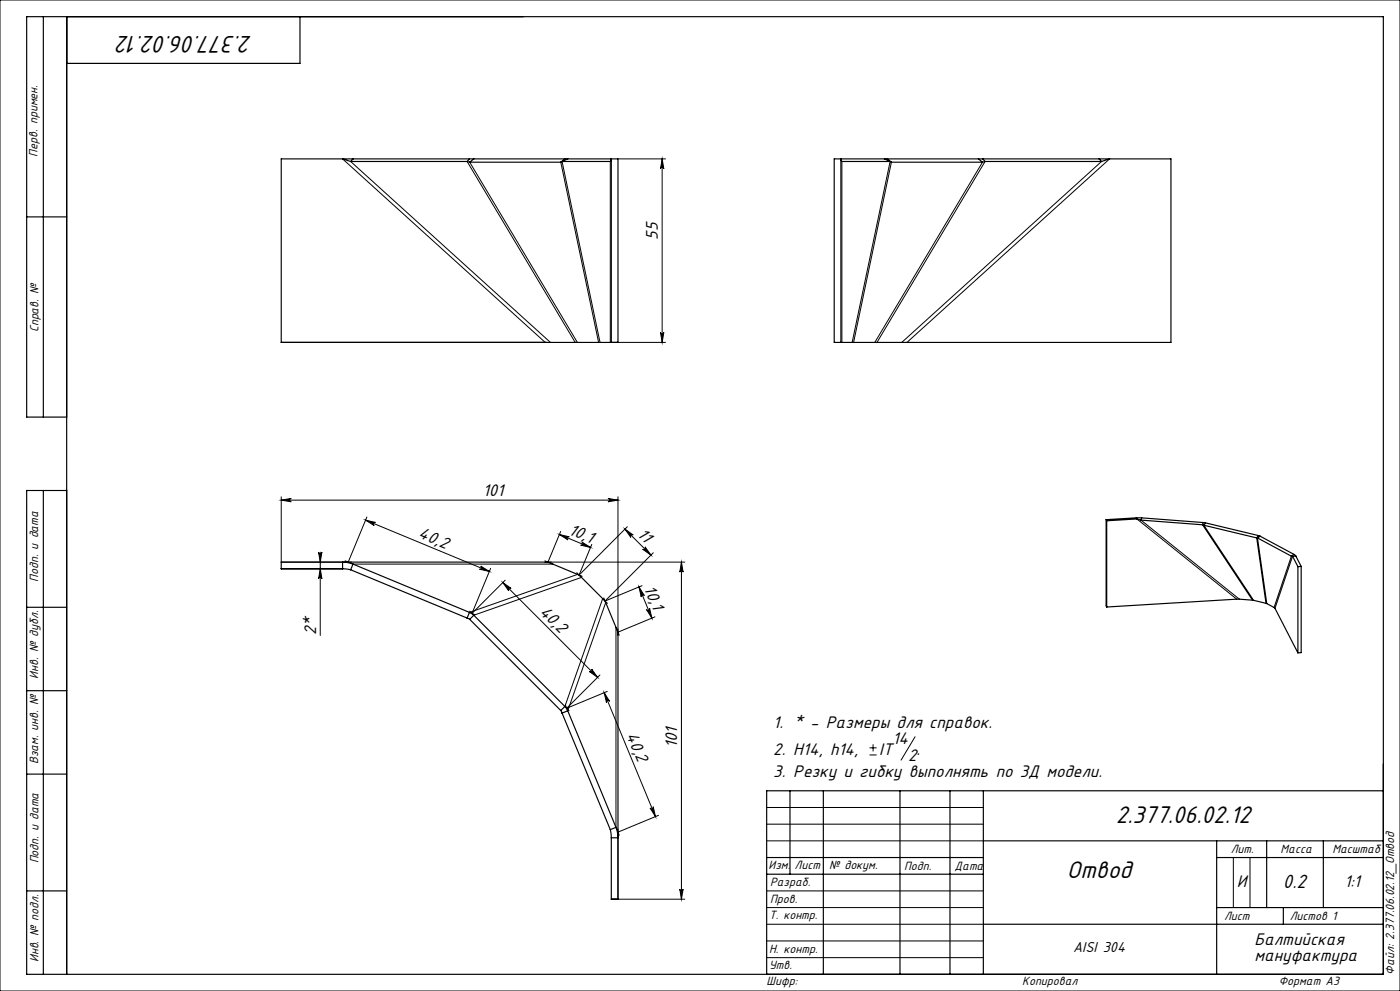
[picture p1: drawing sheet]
<svg xmlns="http://www.w3.org/2000/svg" width="420mm" height="297mm" viewBox="0 0 420 297" stroke-linecap="round" stroke-linejoin="round" font-family="sans-serif">
<g fill="none" stroke="#000" stroke-width=".3">
<path d="M0 0h420v297h-420zM102.8 47.6l60.8 55M105.2 48.4l59.9 54.2M140.1 48.4l32.5 54.2M140.9 48.6l32.3 54M168.2 48.6l11.4 54M168.6 48.4l11.4 54.2M183.1 48.4v54.2M185.4 47.6h14.2M198.6 47.6l.5 3a.5 .5 0 0 0-.5-.5 .5 .5 0 0 0-.5 .5zM198.6 47.6v55M252.6 48.4v54.2"/>
<path d="M267 48.4l-11.4 54.2M267.4 48.6l-11.3 54M294.7 48.6l-32.3 54M295.5 48.4l-32.4 54.2M330.5 48.4l-60 54.2M332.9 47.6l-60.8 55M198.1 99.6a.5 .5 0 0 0 .5 .5 .5 .5 0 0 0 .5-.5l-.5 3zM185.4 102.6h14.2M84.4 149.9l3-.5a.5 .5 0 0 0-.5 .5 .5 .5 0 0 0 .5 .5zM84.4 148.9v19.6h21.1M84.4 149.9h101M109.7 155.9l37.1 15.4"/>
<path d="M109.7 155.9l2.9 .7a.5 .5 0 0 0-.6 .3 .5 .5 0 0 0 .3 .6zM110.1 155l-5.6 13.5M168.2 159.3l-3.8 9.2M182.4 149.4l3 .5-3 .5a.5 .5 0 0 0 .5-.5 .5 .5 0 0 0-.5-.5zM185.4 148.9v41.4M187.5 158.6l7.8 7.8M187.5 158.6l2.5 1.7a.5 .5 0 0 0-.7 .1 .5 .5 0 0 0 0 .7zM188.2 157.9l-14.5 14.4 3.8-9.2M341.1 155.5l29.9 24.1M342.3 155.9l29.5 23.7M360.8 157.3l14.9 22.6M361.2 157.4l14.9 22.5"/>
<path d="M95.6 165.5a.5 .5 0 0 0 .5 .4 .5 .5 0 0 0 .5-.4l-.5 3zM96.1 165.5v25M96.1 170.5l.5 3a.5 .5 0 0 0-.5-.5 .5 .5 0 0 0-.5 .5zM103.5 168.1l2.4 1h59.9l-2.3-1M144.2 169.7l2.6 1.6-3-.7a.5 .5 0 0 0 .7-.3 .5 .5 0 0 0-.3-.6zM147.2 170.3l-5.6 13.5 10-9.9M150.9 174.6l2.4 1.8a.5 .5 0 0 0-.7 0 .5 .5 0 0 0 0 .7zM150.9 174.6l28.4 28.4M163.6 168.5h41.8M167.8 160.2l9.4 3.9M167.8 160.2l3 .7a.5 .5 0 0 0-.6 .3 .5 .5 0 0 0 .2 .6zM173 171.6l1.4 1.4-32.3 11.4-1.2-1.3"/>
<path d="M174.6 162.5l2.6 1.6-3-.7a.5 .5 0 0 0 .6-.3 .5 .5 0 0 0-.2-.6zM174.7 172.7l-1.4-.6-32.5 11.4 1.7 .7M181.1 179.2l.6 1.4-11.4 32.4-.7-1.7M191.7 175.9l3.9 9.4M191.7 175.9l1.6 2.6a.5 .5 0 0 0-.6-.3 .5 .5 0 0 0-.3 .7zM192.8 164.6a.5 .5 0 0 0 .7 0 .5 .5 0 0 0 0-.7l1.8 2.5zM196 165.7l-14.5 14.4 11.1-4.6M204.4 168.5v101M204.4 168.5l.5 3a.5 .5 0 0 0-.5-.5 .5 .5 0 0 0-.5 .5zM377 161.2l2.8 19.6M377.3 161.2l2.7 19.7M387.4 166.7l-5.2 15.4"/>
<path d="M387.8 166.7l-5.3 15.6M182.2 180.8l-1.4-1.4-11.3 32.3 1.2 1.3M185.8 190.4l-1-2.4v60l1 2.3M193.9 182.7a.5 .5 0 0 0 .7 .2 .5 .5 0 0 0 .3-.6l.7 3zM196.5 184.9l-11.1 4.6M176.8 201.2a.5 .5 0 0 0 .7 0 .5 .5 0 0 0 0-.7l1.8 2.5zM180 202.3l-10 10 12.2-5.1M181.3 207.6l1.6 2.6a.5 .5 0 0 0-.7-.3 .5 .5 0 0 0-.3 .7zM181.3 207.6l15.3 37.1M260.9 226.3h2.1M260.9 224.1h2.1M261.9 223.1v2.1"/>
<path d="M274.5 220.8l-4.2 7M185.4 248.4v21.1h20M195 242.2a.5 .5 0 0 0 .7 .2 .5 .5 0 0 0 .3-.6l.6 2.9zM197.6 244.3l-12.2 5.1M230 242h65M230 247h65M230 252h65M370 257v15M375 257v15M203.9 266.5a.5 .5 0 0 0 .5 .5 .5 .5 0 0 0 .5-.5l-.5 3zM230 277h65M230 272h65"/>
<path d="M230 267h65M230 287h65M230 282h65"/>
</g>
<g fill="none" stroke="#000" stroke-width=".35">
<path d="M13 5v120M20 5v287M90 5v14h-70M102.8 47.6l2.4 .8M102.8 47.6h3.1M102.8 47.6h-18.4v55h79.2M105.2 48.4h34.9M105.9 47.6h34.9M105.9 47.6l-.7 .8M140.1 48.4l.8 .2M140.8 47.6h1.3M140.8 47.6l-.7 .8"/>
<path d="M142.1 47.6l-1.2 1M168.2 48.6h-27.3M168.6 48.4h14.5l.3-.8v55M168.6 48.4l-.4 .2M169.5 47.6h.8M169.5 47.6h-27.4M169.5 47.6l-1.3 1M170.3 47.6h15.1v55h-2M170.3 47.6l-1.7 .8M265.3 47.6h.9M265.3 47.6h-15v55h2M265.3 47.6l1.7 .8"/>
<path d="M266.2 47.6l1.2 1M267 48.4h-14.4l-.3-.8v55M267 48.4l.4 .2M293.5 47.6h1.3M293.5 47.6h-27.3M293.5 47.6l1.2 1M294.7 48.6h-27.3M294.8 47.6l.7 .8M295.5 48.4l-.8 .2M329.8 47.6h3.1M329.8 47.6h-35M329.8 47.6l.7 .8"/>
<path d="M330.5 48.4h-35M332.9 47.6h18.4v55h-99M332.9 47.6l-2.4 .8M8 65h12M163.6 102.6h19.8M163.6 102.6h.1M20 125h-12v-120h407v287h-407v-145h12M13 147v145M331.8 155.7v25.9l.2 .3M331.8 155.7l.2 .4M332 156.1v25.8M340.9 155.2h1.6"/>
<path d="M340.9 155.2l-9.1 .5M340.9 155.2l.2 .3M341.1 155.5l1.2 .4M341.1 155.5l-9.1 .6M342.3 155.9l18.5 1.4M342.5 155.2l-.2 .7M342.5 155.2l18.5 1.4M360.8 157.3l.4 .1M361 156.6l.7 .1M361 156.6l-.2 .7M361.2 157.4l15.8 3.8M361.7 156.7l-.5 .7"/>
<path d="M361.7 156.7l15.8 3.8M102.9 170.5h-18.5v-2h80l9.3 3.9 7.1 7 .9 1.2 3.4 8.1 .3 1.6v79.2h-2v-18.4M105.2 170.8l34.9 14.4M105.9 169.1l-3.1-.6v2l2.4 .3M105.9 169.1l34.9 14.4M105.9 169.1l-.7 1.7M377 161.2h.3M377.3 161.2l10.1 5.5M377.5 160.5l.5 .2M377.5 160.5l-.5 .7M378 160.7l-.7 .5M378 160.7l10.2 5.4"/>
<path d="M387.4 166.7h.4M387.8 166.7l1.6 3.1M388.2 166.1l.6 .6M388.2 166.1l-.8 .6M388.8 166.7h-1M388.8 166.7l1.6 3.1M389.4 169.8v25.9M390.4 169.8h-1M390.4 169.8v25.8l-1 .1M8 182h12M140.1 185.2l.8 .4M140.8 183.5l1.3 .9"/>
<path d="M140.8 183.5l-.7 1.7M140.9 185.6l27.3 27.3M142.1 184.4l27.4 27.3M142.1 184.4l-1.2 1.2M332 181.9l39.3-2.3 4.6 .3 3.9 .9 2.7 1.5 6.9 13.4M8 207h12M168.2 212.9l.4 .8M168.6 213.7l14.5 35M169.5 211.7l.8 1.3M169.5 211.7l-1.3 1.2M170.3 213l14.5 35M170.3 213l-1.7 .7"/>
<path d="M8 232h12M237 237v25M247 237v55M270 237v55M285 237v55M295 237v55M415 237h-185v55M183.1 248.7l.3 2.4M184.8 248l.6 3.1h-2M184.8 248l-1.7 .7M230 257h65M295 252h120"/>
<path d="M365 252v40M365 257h50M380 252v20M397 252v20M8 267h12M230 262h65M295 277h120M365 272h50M385 272v5"/>
</g>
<g fill="#000">
<path d="M198.1 99.6a.5 .5 0 0 0 .5 .5 .5 .5 0 0 0 .5-.5l-.5 3zM198.6 47.6l.5 3a.5 .5 0 0 0-.5-.5 .5 .5 0 0 0-.5 .5z"/>
<path d="M84.4 149.9l3-.5a.5 .5 0 0 0-.5 .5 .5 .5 0 0 0 .5 .5zM182.4 149.4l3 .5-3 .5a.5 .5 0 0 0 .5-.5 .5 .5 0 0 0-.5-.5z"/>
<path d="M109.7 155.9l2.9 .7a.5 .5 0 0 0-.6 .3 .5 .5 0 0 0 .3 .6zM144.2 169.7l2.6 1.6-3-.7a.5 .5 0 0 0 .7-.3 .5 .5 0 0 0-.3-.6z"/>
<path d="M96.1 170.5l.5 3a.5 .5 0 0 0-.5-.5 .5 .5 0 0 0-.5 .5zM95.6 165.5a.5 .5 0 0 0 .5 .4 .5 .5 0 0 0 .5-.4l-.5 3z"/>
<path d="M167.8 160.2l3 .7a.5 .5 0 0 0-.6 .3 .5 .5 0 0 0 .2 .6zM174.6 162.5l2.6 1.6-3-.7a.5 .5 0 0 0 .6-.3 .5 .5 0 0 0-.2-.6z"/>
<path d="M192.8 164.6a.5 .5 0 0 0 .7 0 .5 .5 0 0 0 0-.7l1.8 2.5zM187.5 158.6l2.5 1.7a.5 .5 0 0 0-.7 .1 .5 .5 0 0 0 0 .7z"/>
<path d="M204.4 168.5l.5 3a.5 .5 0 0 0-.5-.5 .5 .5 0 0 0-.5 .5zM203.9 266.5a.5 .5 0 0 0 .5 .5 .5 .5 0 0 0 .5-.5l-.5 3z"/>
<path d="M193.9 182.7a.5 .5 0 0 0 .7 .2 .5 .5 0 0 0 .3-.6l.7 3zM191.7 175.9l1.6 2.6a.5 .5 0 0 0-.6-.3 .5 .5 0 0 0-.3 .7z"/>
<path d="M176.8 201.2a.5 .5 0 0 0 .7 0 .5 .5 0 0 0 0-.7l1.8 2.5zM150.9 174.6l2.4 1.8a.5 .5 0 0 0-.7 0 .5 .5 0 0 0 0 .7z"/>
<path d="M195 242.2a.5 .5 0 0 0 .7 .2 .5 .5 0 0 0 .3-.6l.6 2.9zM181.3 207.6l1.6 2.6a.5 .5 0 0 0-.7-.3 .5 .5 0 0 0-.3 .7z"/>
</g>
<g font-size="8">
<text x="75.7" y="10.7" transform="rotate(-180 75.7 10.7)">2.377.06.02.12</text>
<text x="334.7" y="246.6">2.377.06.02.12</text>
<text x="320.1" y="263.1">Отвод</text>
</g>
<text font-size="6.4" x="384.9" y="266">0.2</text>
<g font-size="5.6">
<text x="197.4" y="71.9" transform="rotate(-90 197.4 71.9)">55</text>
<text x="144.8" y="148.6">101</text>
<text x="125.2" y="161" transform="rotate(22 125.2 161)">40,2</text>
<text x="170.4" y="159.9" transform="rotate(22 170.4 159.9)">10,1</text>
<text x="191" y="160.3" transform="rotate(45 191 160.3)">11</text>
<text x="193.2" y="176.2" transform="rotate(67 193.2 176.2)">10,1</text>
<text x="161.6" y="183.6" transform="rotate(45 161.6 183.6)">40,2</text>
<text x="94.8" y="190.4" transform="rotate(-90 94.8 190.4)">2*</text>
<text x="187.8" y="220.2" transform="rotate(68 187.8 220.2)">40,2</text>
<text x="232" y="218.1">1. * - Размеры для справок.</text>
<text x="203.2" y="224.2" transform="rotate(-90 203.2 224.2)">101</text>
<text x="232" y="226.2">2. Н14, h14,</text>
<text x="263.7" y="226.2">IT</text>
<text x="267.7" y="223">14</text>
<text x="272.4" y="227.9">2</text>
<text x="275" y="226.2">.</text>
<text x="232" y="232.8">3. Резку и гибку выполнять по 3Д модели.</text>
<text x="371.1" y="265.7">И</text>
<text x="403.4" y="265.8">1:1</text>
<text x="376.4" y="283.1">Балтийская</text>
<text x="376.4" y="288">мануфактура</text>
</g>
<text font-size="4.8" x="321.9" y="285.4">AISI 304</text>
<g font-size="4">
<text x="11.3" y="46.9" transform="rotate(-90 11.3 46.9)">Перв. примен.</text>
<text x="11.5" y="99.6" transform="rotate(-90 11.5 99.6)">Справ. №</text>
<text x="11.4" y="174.4" transform="rotate(-90 11.4 174.4)">Подп. и дата</text>
<text x="11.5" y="203.4" transform="rotate(-90 11.5 203.4)">Инв. № дубл.</text>
<text x="11.5" y="229" transform="rotate(-90 11.5 229)">Взам. инв. №</text>
<text x="369.2" y="255.6">Лит.</text>
<text x="384.2" y="255.6">Масса</text>
<text x="399.7" y="255.6">Масштаб</text>
<text x="11.5" y="258.8" transform="rotate(-90 11.5 258.8)">Подп. и дата</text>
<text x="230.6" y="260.5">Изм.</text>
<text x="238.4" y="260.5">Лист</text>
<text x="248.7" y="260.5">№ докум.</text>
<text x="271.3" y="260.6">Подп.</text>
<text x="286.4" y="260.6">Дата</text>
<text x="231" y="265.6">Разраб.</text>
<text x="230.7" y="275.4">Т. контр.</text>
<text x="231" y="270.8">Пров.</text>
<text x="367.2" y="275.6">Лист</text>
<text x="386.9" y="275.6">Листов 1</text>
<text x="230.7" y="285.6">Н. контр.</text>
<text x="11.5" y="288.4" transform="rotate(-90 11.5 288.4)">Инв. № подл.</text>
<text x="230.7" y="290.4">Утв.</text>
<text x="418.3" y="292.1" transform="rotate(-90 418.3 292.1)">Файл: 2.377.06.02.12_Отвод</text>
<text x="230" y="295.3">Шифр:</text>
<text x="306.7" y="295.3">Копировал</text>
<text x="383.6" y="295.1">Формат A3</text>
</g>
</svg>
